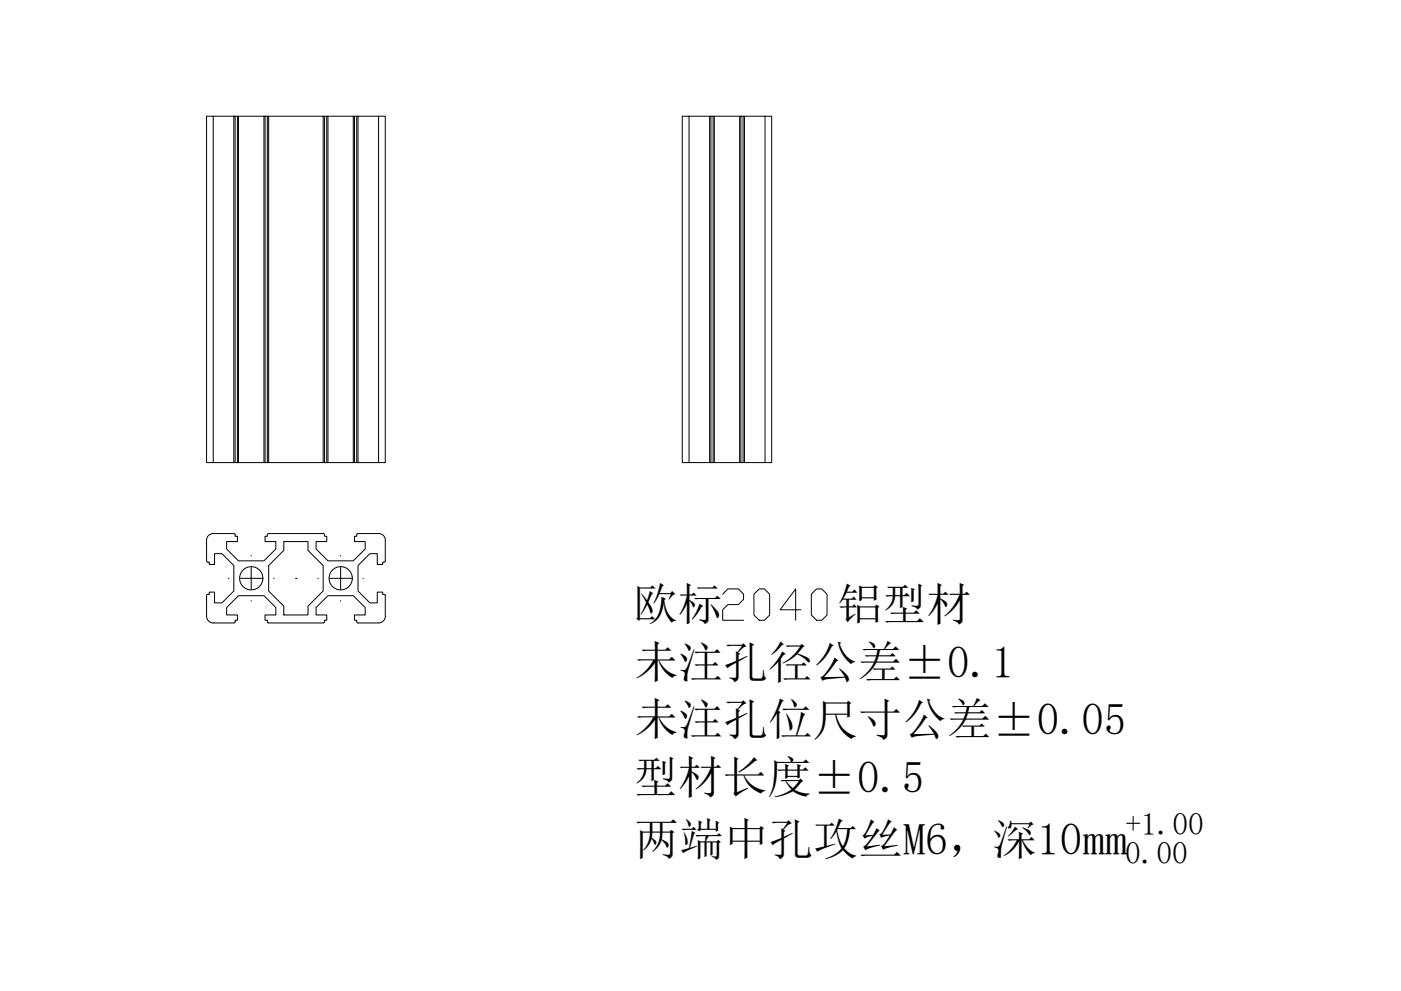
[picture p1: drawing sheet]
<svg xmlns="http://www.w3.org/2000/svg" width="594mm" height="420mm" viewBox="0 0 594 420" stroke-linecap="round" stroke-linejoin="round" font-family="sans-serif">
<!-- layer: 0 -->
<g fill="none" stroke="#000" stroke-width=".42">
<path d="M87.6 49.3h2.8v146.8h-2.8zM90.4 49.3h8.7M99.1 49.3h.6v146.8h-.6M99.1 49.3v146.8M99.7 49.3h1v146.8h-1M100.7 49.3h.4v146.8h-.4M101.1 49.3h10.8M112.4 49.3h-.5v146.8h.5M113.4 49.3h.5v146.8h-.5M113.4 49.3h-1v146.8h1M113.4 49.3v146.8M113.9 49.3h23.1v146.8h-23.1"/>
<path d="M137 49.3h.6v146.8h-.6M137.6 49.3h1v146.8h-1M138.6 49.3h.5v146.8h-.5M139.1 49.3h10.7M150.3 49.3h-.5v146.8h.5M151.3 49.3h-1v146.8h1M151.8 49.3h-.5v146.8h.5M160.5 49.3h-8.7v146.8h8.7M160.5 49.3h2.9v146.8h-2.9M160.5 49.3v146.8M289.3 49.3h2.9v146.8h-2.9zM292.2 49.3h8.7v146.8h-8.7"/>
<path d="M300.9 49.3h.6v146.8h-.6M301.5 49.3h.9v146.8h-.9M302.4 49.3h.5v146.8h-.5M302.9 49.3h10.7M314.2 49.3h-.6v146.8h.6M315.1 49.3h-.9v146.8h.9M315.7 49.3h-.6v146.8h.6M324.4 49.3h-8.7v146.8h8.7M324.4 49.3h2.8v146.8h-2.8M324.4 49.3v146.8M90.4 196.1h8.7M101.1 196.1h10.8"/>
<path d="M139.1 196.1h10.7M302.9 196.1h10.7M88.1 238.3h.6v1h2.3v-4.6h3.1l5 5.1v10.8l-5 5h-3.1v-4.6h-2.3v1h-.6M99.7 226.8v.6h1v2.2h-4.6v3.1l5 5.1h10.8l5.1-5.1v-3.1h-4.6v-2.2h1v-.9l.5-.3 23.4 .1 .3 1.1h1v2.2h-4.6v3.1l5.1 5.1h10.7l5.1-5.1v-3.1h-4.6v-2.2h1v-.9l.5-.3 10 .3 1 .8 .5 1.1v9.7l-1 .2v1h-2.3v-4.6h-3.2l-5 5.1v10.8l5 5h3.2v-4.6h2.3v1h.8l.3 .5v8.8M99.7 226.8l-.6-.6h-8.7l-1.7 .6-.8 1-.3 1.3v8.7l.6 .5M120.4 229.6h10.2v3.7l6.4 6.5v10.8l-6.4 6.4v3.7h-10.2v-3.7l-6.5-6.4v-10.8l6.5-6.5zM88.2 252l-.6 .5v8.8M125.5 245.2h.1M125.6 245.2l-.1 .2M306.5 251.9l2.2-2.2h4.4l2.2 2.2v2.2l-2.2 2.2h-4.4l-2.2 2.2v4.5h8.8M321.9 249.7h2.2l2.2 2.2v8.9l-2.2 2.2h-2.2l-2.2-2.2v-8.9zM339.6 258.5h-8.8l6.6-8.8v13.3"/>
<path d="M346.2 249.7h2.2l2.3 2.2v8.9l-2.3 2.2h-2.2l-2.2-2.2v-8.9zM87.6 261.3l.6 1.7 1.6 1 9.4 .1 .5-.6M163.4 261.3l-.6 1.7-1.6 1h-9.7l-.2-1h-1v-2.3h4.6v-3.1l-5.1-5h-10.7l-5.1 5v3.1h4.6v2.3h-1l-.3 1-23.4 .1-.5-.3v-.8h-1v-2.3h4.6v-3.1l-5.1-5h-10.8l-5 5v3.1h4.6v2.3h-1v.6"/>
<circle cx="106.5" cy="245.2" r="4.9"/>
<circle cx="144.5" cy="245.2" r="4.9"/>
</g>
<!-- layer: VhF -->
<path d="M106.5 235.5v.2M144.4 235.5v.2M96.9 245.2h.2M106.5 240.5v4.7h-4.7M106.5 254.6v.2M111.3 245.2h-4.8v4.7M116 245.2h.2M134.7 245.2h.3M144.4 240.5v4.7h-4.7M144.4 254.6v.2M149.2 245.2h-4.8v4.7M153.9 245.2h.2" fill="none" stroke="#000" stroke-width=".42"/>
<g font-size="19">
<text x="268.5" y="263">欧标</text>
<text x="355.1" y="263">铝型材</text>
<text x="268.9" y="287.4">未注孔径公差±0.1</text>
<text x="268.9" y="311.8">未注孔位尺寸公差±0.05</text>
<text x="268.6" y="336.3">型材长度±0.5</text>
<text x="269.1" y="362.4">两端中孔攻丝M6，深10mm</text>
</g>
<g font-size="13.3">
<text x="477.2" y="354.2">+1.00</text>
<text x="477.2" y="366.4">0.00</text>
</g>
</svg>
